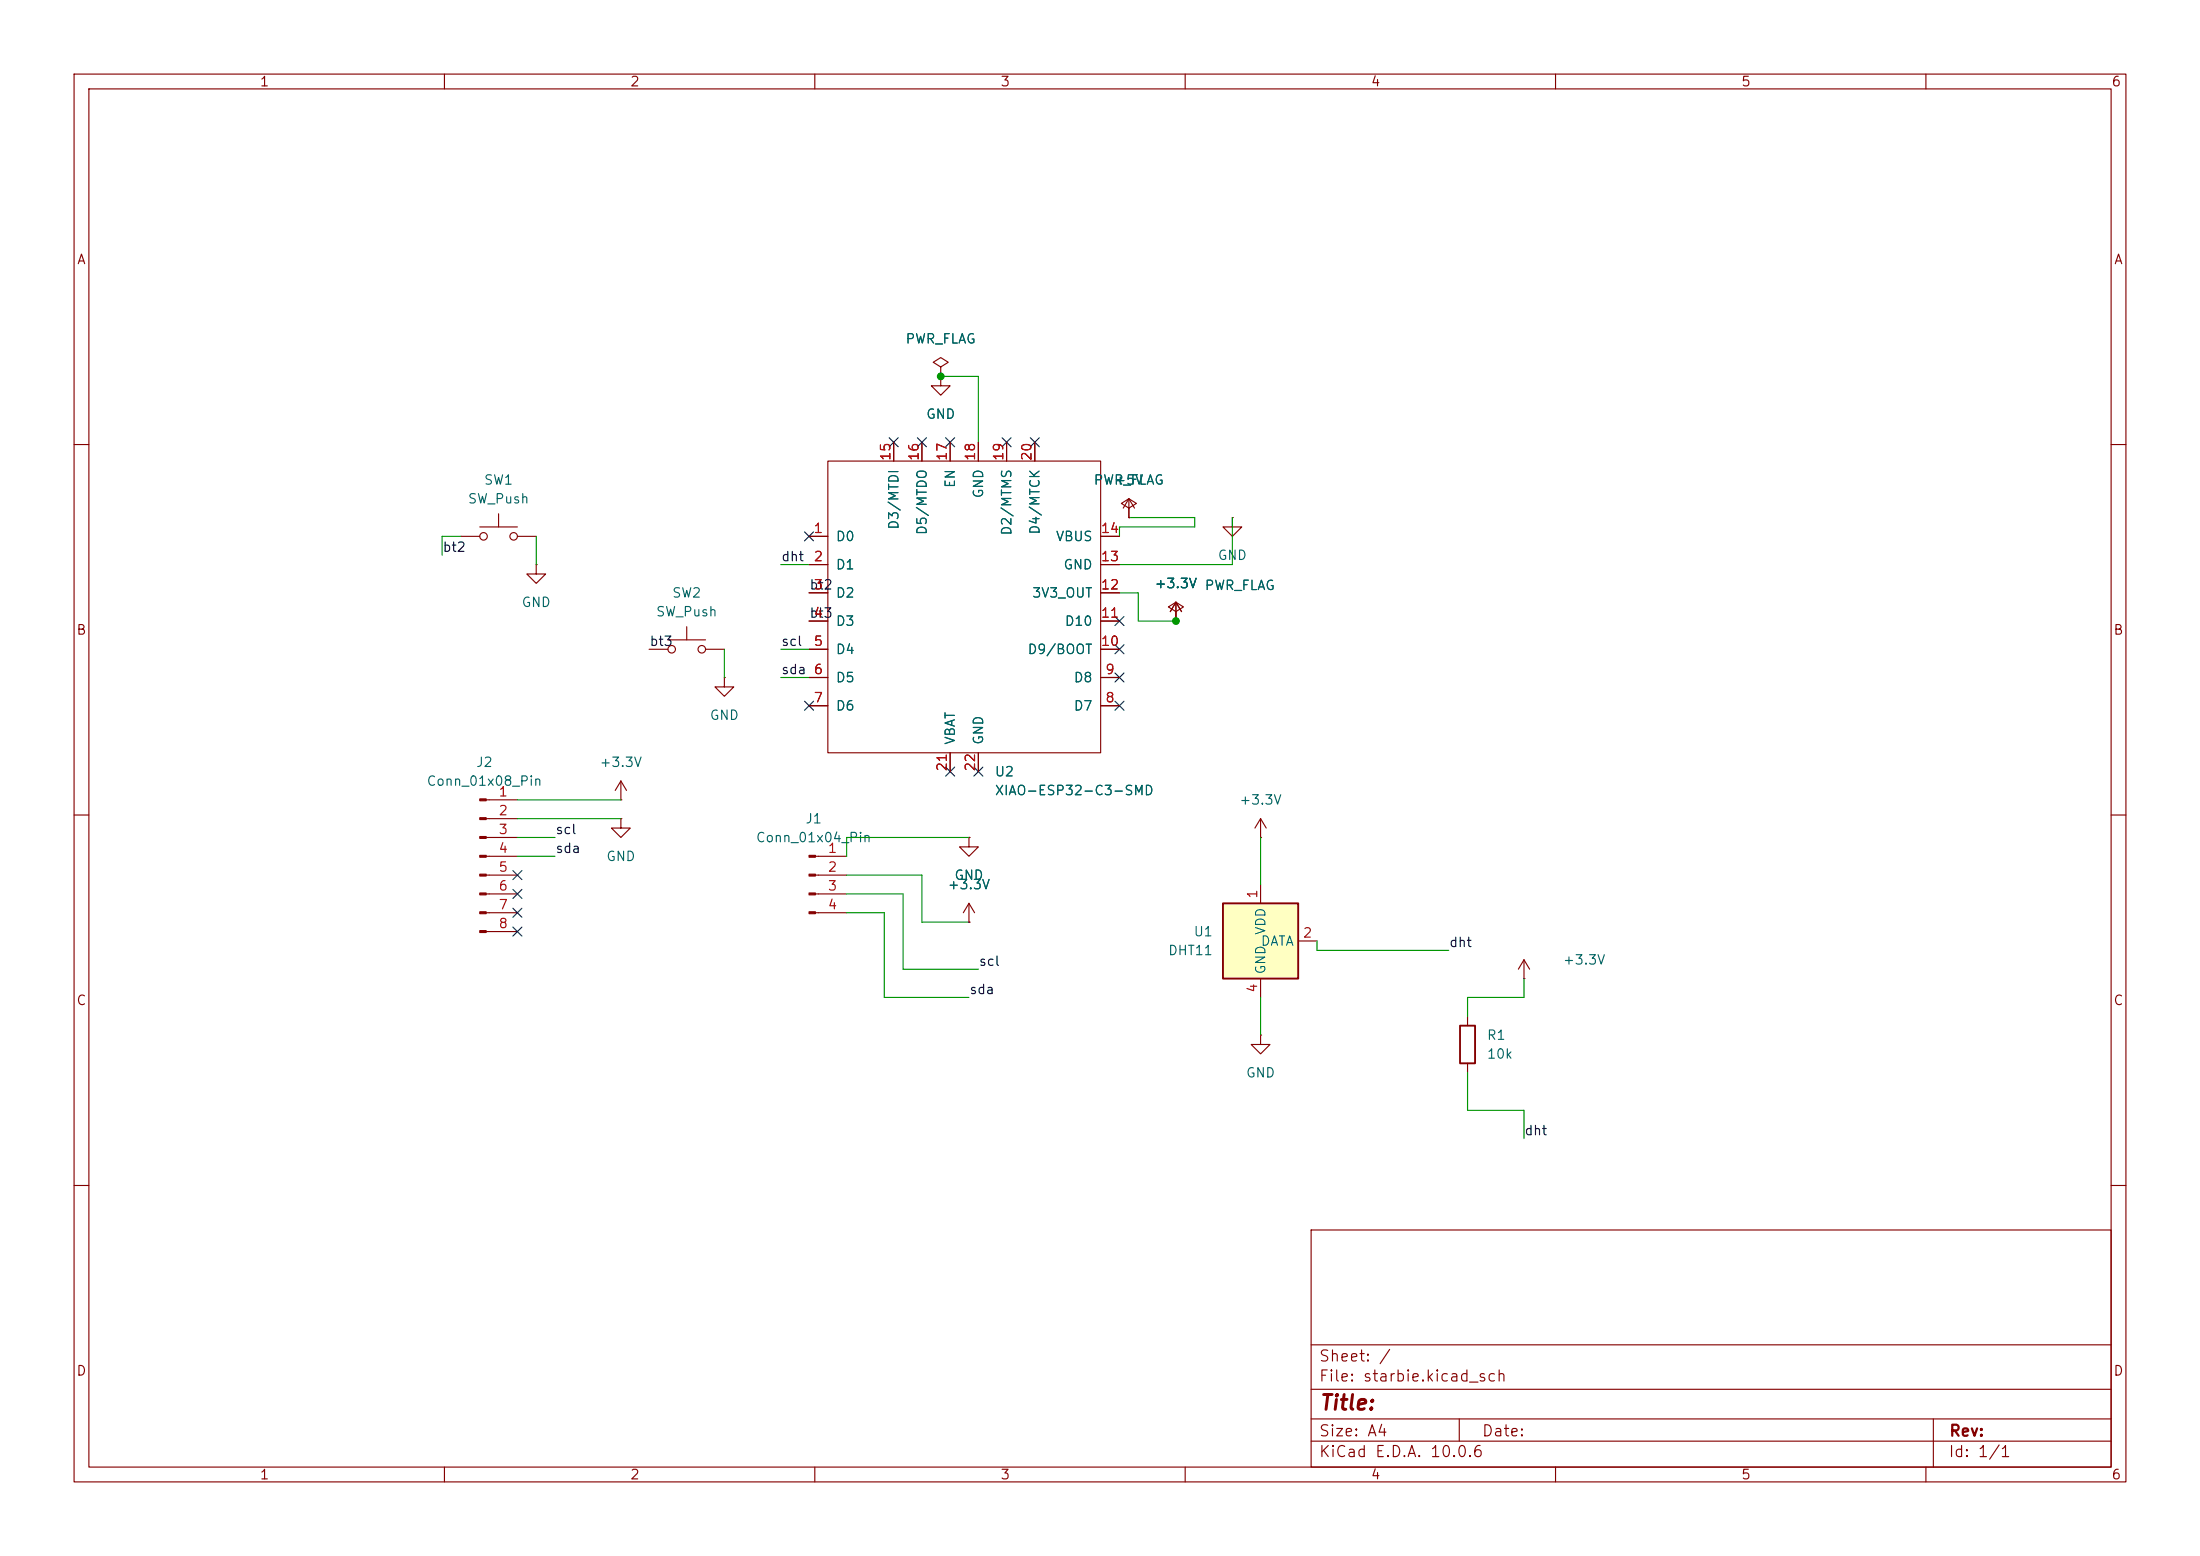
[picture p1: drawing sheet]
<svg xmlns="http://www.w3.org/2000/svg" width="297mm" height="210mm" viewBox="0 0 297 210" stroke-linecap="round" stroke-linejoin="round" font-family="sans-serif">
<g fill="none" stroke="#840000" stroke-width=".15">
<path d="M10 10h277v190h-277zM12 12h273v186h-273zM60 10v2M110 10v2M160 10v2M210 10v2M260 10v2M120.6 59.7v2.5M124.5 59.7v2.5M127 49.5l1-.6-1-.6-1 .6 1 .6v1.3M127 50.8h.1M127 50.8v1.3h1.3l-1.3 1.2-1.3-1.2h1.3"/>
<path d="M128.3 59.7v2.5M132.1 59.7v2.5M135.9 59.7v2.5M139.7 59.7v2.5M10 60h2M62.2 72.4h2.6M64.8 71.1h5M67.3 69.3v1.8M69.8 72.4h2.6M72.4 76.2v1.3h1.3l-1.3 1.2-1.3-1.2h1.3M72.4 76.2h.1M109.2 72.4h2.6"/>
<path d="M109.2 76.2h2.6M111.8 62.2h36.8v39.4h-36.8zM148.6 72.4h2.5M148.6 76.2h2.5M152.4 69.9h.1M152.4 67.3l-.8 1.3M152.4 67.3l.8 1.3M152.4 67.3v2.6M166.4 69.9v1.2h1.2l-1.2 1.3-1.3-1.3h1.3M166.4 69.9h.1M285 60h2M87.6 87.6h2.6"/>
<path d="M90.2 86.4h5M92.7 84.6v1.8M95.2 87.6h2.6M97.8 91.4v1.3h1.3l-1.3 1.3-1.3-1.3h1.3M97.8 91.4h.1M109.2 87.6h2.6M109.2 80h2.6M109.2 83.8h2.6M109.2 91.4h2.6M109.2 95.3h2.6M148.6 87.6h2.5M148.6 80h2.5"/>
<path d="M148.6 83.8h2.5M148.6 91.4h2.5M148.6 95.3h2.5M158.7 83.8h.1M158.7 82.6l1.1-.7-1.1-.6-1 .6 1 .7v1.2M158.7 81.3l-.7 1.3M158.7 81.3l.8 1.3M158.7 81.3v2.5M10 110h2M65.6 115.6h4.2M65.6 118.1h4.2M65.6 108h4.2"/>
<path d="M65.6 110.5h4.2M65.6 113h4.2M83.8 110.5v1.3h1.3l-1.3 1.2-1.3-1.2h1.3M83.8 110.5h.1M110.1 115.6h4.2M110.1 118.1h4.2M128.3 101.6v2.5M130.8 113v1.3h1.3l-1.3 1.3-1.3-1.3h1.3M130.8 113h.1M132.1 101.6v2.5M170.2 113h.1M170.2 110.5l-.8 1.3"/>
<path d="M170.2 110.5l.7 1.3M170.2 110.5v2.5M285 110h2M65.6 120.7h4.2M65.6 123.2h4.2M65.6 125.7h4.2M110.1 120.7h4.2M110.1 123.2h4.2M130.8 124.5h.1M130.8 121.9l-.8 1.3M130.8 121.9l.8 1.3M130.8 121.9v2.6"/>
<path d="M170.2 139.7v1.3h1.2l-1.2 1.2-1.3-1.2h1.3M170.2 139.7h.1M198.1 137.2v1.2M205.7 132.1h.1M205.7 129.5l-.7 1.3M205.7 129.5l.8 1.3M205.7 129.5v2.6M198.1 143.5v1.3M10 160h2M177 166h108v32h-108zM285 160h2M60 198v2"/>
<path d="M110 198v2M160 198v2M177 194.5h108M177 191.5h108M177 187.5h108M177 181.5h108M197 191.5v3M210 198v2M260 198v2M261 191.5v6.5"/>
<circle cx="65.3" cy="72.4" r=".51"/>
<circle cx="69.3" cy="72.4" r=".51"/>
<circle cx="90.7" cy="87.6" r=".51"/>
<circle cx="94.7" cy="87.6" r=".51"/>
</g>
<g fill="#840000" stroke="#840000" stroke-width=".15">
<path d="M109.2 115.4h.9v.3h-.9z"/>
<path d="M109.2 118h.9v.2h-.9z"/>
<path d="M109.2 120.5h.9v.3h-.9z"/>
<path d="M109.2 123.1h.9v.2h-.9z"/>
<path d="M64.8 107.8h.8v.3h-.8z"/>
<path d="M64.8 110.4h.8v.2h-.8z"/>
<path d="M64.8 112.9h.8v.3h-.8z"/>
<path d="M64.8 115.4h.8v.3h-.8z"/>
<path d="M64.8 118h.8v.2h-.8z"/>
<path d="M64.8 120.5h.8v.3h-.8z"/>
<path d="M64.8 123.1h.8v.2h-.8z"/>
<path d="M64.8 125.6h.8v.3h-.8z"/>
</g>
<path d="M197.1 138.4h2v5.1h-2z" fill="none" stroke="#840000" stroke-width=".25"/>
<path d="M165.1 121.9h10.2v10.2h-10.2z" fill="#ffffc2"/>
<path d="M165.1 121.9h10.2v10.2h-10.2z" fill="none" stroke="#840000" stroke-width=".25"/>
<g fill="none" stroke="#840000" stroke-width=".15">
<path d="M120.6 59.7v2.5M124.5 59.7v2.5M127 50.8h.1M128.3 59.7v2.5M132.1 59.7v2.5M135.9 59.7v2.5M139.7 59.7v2.5M109.2 72.4h2.6M109.2 76.2h2.6M148.6 72.4h2.5M148.6 76.2h2.5M152.4 68.6l1-.7-1-.6-1 .6 1 .7v1.3"/>
<path d="M152.4 69.9h.1M109.2 80h2.6M109.2 83.8h2.6M109.2 87.6h2.6M109.2 91.4h2.6M109.2 95.3h2.6M148.6 80h2.5M148.6 83.8h2.5M148.6 87.6h2.5M148.6 91.4h2.5M148.6 95.3h2.5M158.7 83.8h.1"/>
<path d="M83.8 108h.1M83.8 105.4l-.7 1.3M83.8 105.4l.8 1.3M83.8 105.4v2.6M128.3 101.6v2.5M130.8 113h.1M132.1 101.6v2.5M170.2 119.4v2.5M130.8 124.5h.1M170.2 132.1v2.5M175.3 127h2.5"/>
</g>
<g fill="none" stroke="#009600" stroke-width=".15">
<path d="M127 50.8h5.1v8.9M62.2 72.4h-2.5v2.5M72.4 72.4v3.8M105.4 76.2h3.8M152.4 69.9h8.9v1.2h-10.2v1.3M166.4 69.9v6.3h-15.3M97.8 87.6v3.8M105.4 87.6h3.8M105.4 91.4h3.8M151.1 80h2.6v3.8h5M69.8 115.6h5.1M69.8 113h5.1"/>
<path d="M69.8 110.5h14M69.8 108h14M114.3 118.1h10.2v6.4h6.3M130.8 113h-16.5v2.6M170.2 113v6.4M114.3 123.2h5.1v11.4h11.4M114.3 120.7h7.6v10.1h10.2M170.2 134.6v5.1M177.8 127v1.3h17.8M205.7 132.1v2.5h-7.6v2.6M198.1 144.8v5.1h7.6v3.8"/>
</g>
<g fill="none" stroke="#000084" stroke-width=".15">
<path d="M120 59.1l1.3 1.2M121.3 59.1l-1.3 1.2M123.9 59.1l1.2 1.2M125.1 59.1l-1.2 1.2M127.7 59.1l1.2 1.2M128.9 59.1l-1.2 1.2M135.3 59.1l1.2 1.2M136.5 59.1l-1.2 1.2M139.1 59.1l1.2 1.2M140.3 59.1l-1.2 1.2M108.6 71.8l1.2 1.2M109.8 71.8l-1.2 1.2"/>
<path d="M108.6 94.6l1.2 1.3M109.8 94.6l-1.2 1.3M150.5 83.2l1.2 1.2M150.5 94.6l1.2 1.3M150.5 90.8l1.2 1.2M150.5 87l1.2 1.2M151.7 83.2l-1.2 1.2M151.7 94.6l-1.2 1.3M151.7 90.8l-1.2 1.2M151.7 87l-1.2 1.2M69.2 117.5l1.3 1.2M70.5 117.5l-1.3 1.2"/>
<path d="M127.7 103.5l1.2 1.2M128.9 103.5l-1.2 1.2M131.5 103.5l1.2 1.2M132.7 103.5l-1.2 1.2M69.2 125.1l1.3 1.2M69.2 122.6l1.3 1.2M69.2 120l1.3 1.3M70.5 125.1l-1.3 1.2M70.5 122.6l-1.3 1.2M70.5 120l-1.3 1.3"/>
</g>
<g fill="#009600" stroke="#009600" stroke-width=".14">
<circle cx="127" cy="50.8" r=".46"/>
<circle cx="158.7" cy="83.8" r=".46"/>
</g>
<text font-size="2" fill="#840000" x="178" y="190.8">Title:</text>
<g font-size="1.5" fill="#840000">
<text x="178" y="184.1">Sheet: /</text>
<text x="178" y="186.8">File: starbie.kicad_sch</text>
<text x="178" y="197">KiCad E.D.A. 10.0.6</text>
<text x="178" y="194.2">Size: A4</text>
<text x="200" y="194.2">Date:</text>
<text x="263" y="197">Id: 1/1</text>
<text x="263" y="194.2">Rev:</text>
</g>
<g font-size="1.3" fill="#840000">
<text x="35" y="12">1</text>
<text x="85" y="12">2</text>
<text x="135" y="12">3</text>
<text x="185" y="12">4</text>
<text x="235" y="12">5</text>
<text x="285" y="12">6</text>
<text x="10.3" y="36">A</text>
<text x="285.3" y="36">A</text>
<text x="10.2" y="86">B</text>
<text x="285.2" y="86">B</text>
<text x="10.2" y="136">C</text>
<text x="285.2" y="136">C</text>
<text x="10.2" y="186">D</text>
<text x="285.2" y="186">D</text>
<text x="35" y="200">1</text>
<text x="85" y="200">2</text>
<text x="135" y="200">3</text>
<text x="185" y="200">4</text>
<text x="235" y="200">5</text>
<text x="285" y="200">6</text>
</g>
<g font-size="1.3" fill="#006464">
<text x="122.2" y="46.7">PWR_FLAG</text>
<text x="124.9" y="56.8">GND</text>
<text x="65.2" y="65.7">SW1</text>
<text x="129.2" y="66" transform="rotate(-90 129.2 66)">EN</text>
<text x="147.6" y="65.7">PWR_FLAG</text>
<text x="150.3" y="65.7">+5V</text>
<text x="63.1" y="68.3">SW_Push</text>
<text x="121.6" y="71.6" transform="rotate(-90 121.6 71.6)">D3/MTDI</text>
<text x="133" y="67.3" transform="rotate(-90 133 67.3)">GND</text>
<text x="112.7" y="73.4">D0</text>
<text x="112.7" y="77.2">D1</text>
<text x="125.4" y="72.3" transform="rotate(-90 125.4 72.3)">D5/MTDO</text>
<text x="136.9" y="72.4" transform="rotate(-90 136.9 72.4)">D2/MTMS</text>
<text x="140.7" y="72.2" transform="rotate(-90 140.7 72.2)">D4/MTCK</text>
<text x="142.4" y="73.4">VBUS</text>
<text x="143.5" y="77.2">GND</text>
<text x="164.3" y="75.9">GND</text>
<text x="70.3" y="82.2">GND</text>
<text x="88.5" y="83.5">SW_Push</text>
<text x="90.6" y="81">SW2</text>
<text x="112.7" y="81">D2</text>
<text x="139.2" y="81">3V3_OUT</text>
<text x="155.8" y="79.7">+3.3V PWR_FLAG</text>
<text x="112.7" y="84.8">D3</text>
<text x="112.7" y="88.6">D4</text>
<text x="138.6" y="88.6">D9/BOOT</text>
<text x="143.7" y="84.8">D10</text>
<text x="112.7" y="92.4">D5</text>
<text x="144.9" y="92.4">D8</text>
<text x="95.7" y="97.5">GND</text>
<text x="112.7" y="96.2">D6</text>
<text x="129.2" y="100.6" transform="rotate(-90 129.2 100.6)">VBAT</text>
<text x="133" y="100.6" transform="rotate(-90 133 100.6)">GND</text>
<text x="144.9" y="96.2">D7</text>
<text x="57.5" y="106.4">Conn_01x08_Pin</text>
<text x="64.2" y="103.8">J2</text>
<text x="80.9" y="103.8">+3.3V</text>
<text x="134.2" y="105.1">U2</text>
<text x="134.2" y="107.6">XIAO-ESP32-C3-SMD</text>
<text x="102" y="114">Conn_01x04_Pin</text>
<text x="108.6" y="111.5">J1</text>
<text x="167.2" y="108.9">+3.3V</text>
<text x="81.8" y="116.5">GND</text>
<text x="128.7" y="119.1">GND</text>
<text x="127.8" y="120.3">+3.3V</text>
<text x="157.6" y="129.2">DHT11</text>
<text x="161.1" y="126.7">U1</text>
<text x="170.1" y="128">DATA</text>
<text x="171.1" y="131.6" transform="rotate(-90 171.1 131.6)">GND</text>
<text x="171.1" y="126.3" transform="rotate(-90 171.1 126.3)">VDD</text>
<text x="210.9" y="130.5">+3.3V</text>
<text x="200.6" y="140.7">R1</text>
<text x="200.6" y="143.2">10k</text>
<text x="168.1" y="145.7">GND</text>
</g>
<g font-size="1.3" fill="#a90000">
<text x="120.5" y="62.3" transform="rotate(-90 120.5 62.3)">15</text>
<text x="124.3" y="62.3" transform="rotate(-90 124.3 62.3)">16</text>
<text x="128.1" y="62.3" transform="rotate(-90 128.1 62.3)">17</text>
<text x="131.9" y="62.3" transform="rotate(-90 131.9 62.3)">18</text>
<text x="135.8" y="62.3" transform="rotate(-90 135.8 62.3)">19</text>
<text x="139.6" y="62.3" transform="rotate(-90 139.6 62.3)">20</text>
<text x="109.8" y="72.3">1</text>
<text x="109.8" y="76.1">2</text>
<text x="148.5" y="76.1">13</text>
<text x="148.5" y="72.3">14</text>
<text x="109.8" y="79.9">3</text>
<text x="109.8" y="83.7">4</text>
<text x="148.5" y="83.7">11</text>
<text x="148.5" y="79.9">12</text>
<text x="109.8" y="87.5">5</text>
<text x="148.5" y="87.5">10</text>
<text x="109.8" y="95.1">7</text>
<text x="109.8" y="91.3">6</text>
<text x="149.1" y="95.1">8</text>
<text x="149.1" y="91.3">9</text>
<text x="67.2" y="107.8">1</text>
<text x="128.1" y="104.2" transform="rotate(-90 128.1 104.2)">21</text>
<text x="131.9" y="104.2" transform="rotate(-90 131.9 104.2)">22</text>
<text x="67.2" y="110.4">2</text>
<text x="67.2" y="112.9">3</text>
<text x="67.2" y="115.4">4</text>
<text x="67.2" y="118">5</text>
<text x="111.7" y="115.4">1</text>
<text x="111.7" y="118">2</text>
<text x="67.2" y="120.5">6</text>
<text x="67.2" y="123.1">7</text>
<text x="67.2" y="125.6">8</text>
<text x="111.7" y="120.5">3</text>
<text x="111.7" y="123.1">4</text>
<text x="170" y="121.4" transform="rotate(-90 170 121.4)">1</text>
<text x="175.8" y="126.9">2</text>
<text x="170" y="134.1" transform="rotate(-90 170 134.1)">4</text>
</g>
<g font-size="1.3" fill="#0f0f0f">
<text x="59.7" y="74.8">bt2</text>
<text x="105.4" y="76.1">dht</text>
<text x="109.2" y="79.9">bt2</text>
<text x="109.2" y="83.7">bt3</text>
<text x="87.6" y="87.5">bt3</text>
<text x="105.4" y="87.5">scl</text>
<text x="105.4" y="91.3">sda 6</text>
<text x="74.9" y="112.9">scl</text>
<text x="74.9" y="115.4">sda</text>
<text x="132.1" y="130.7">scl</text>
<text x="195.6" y="128.1">dht</text>
<text x="130.8" y="134.5">sda</text>
<text x="205.7" y="153.5">dht</text>
</g>
</svg>
